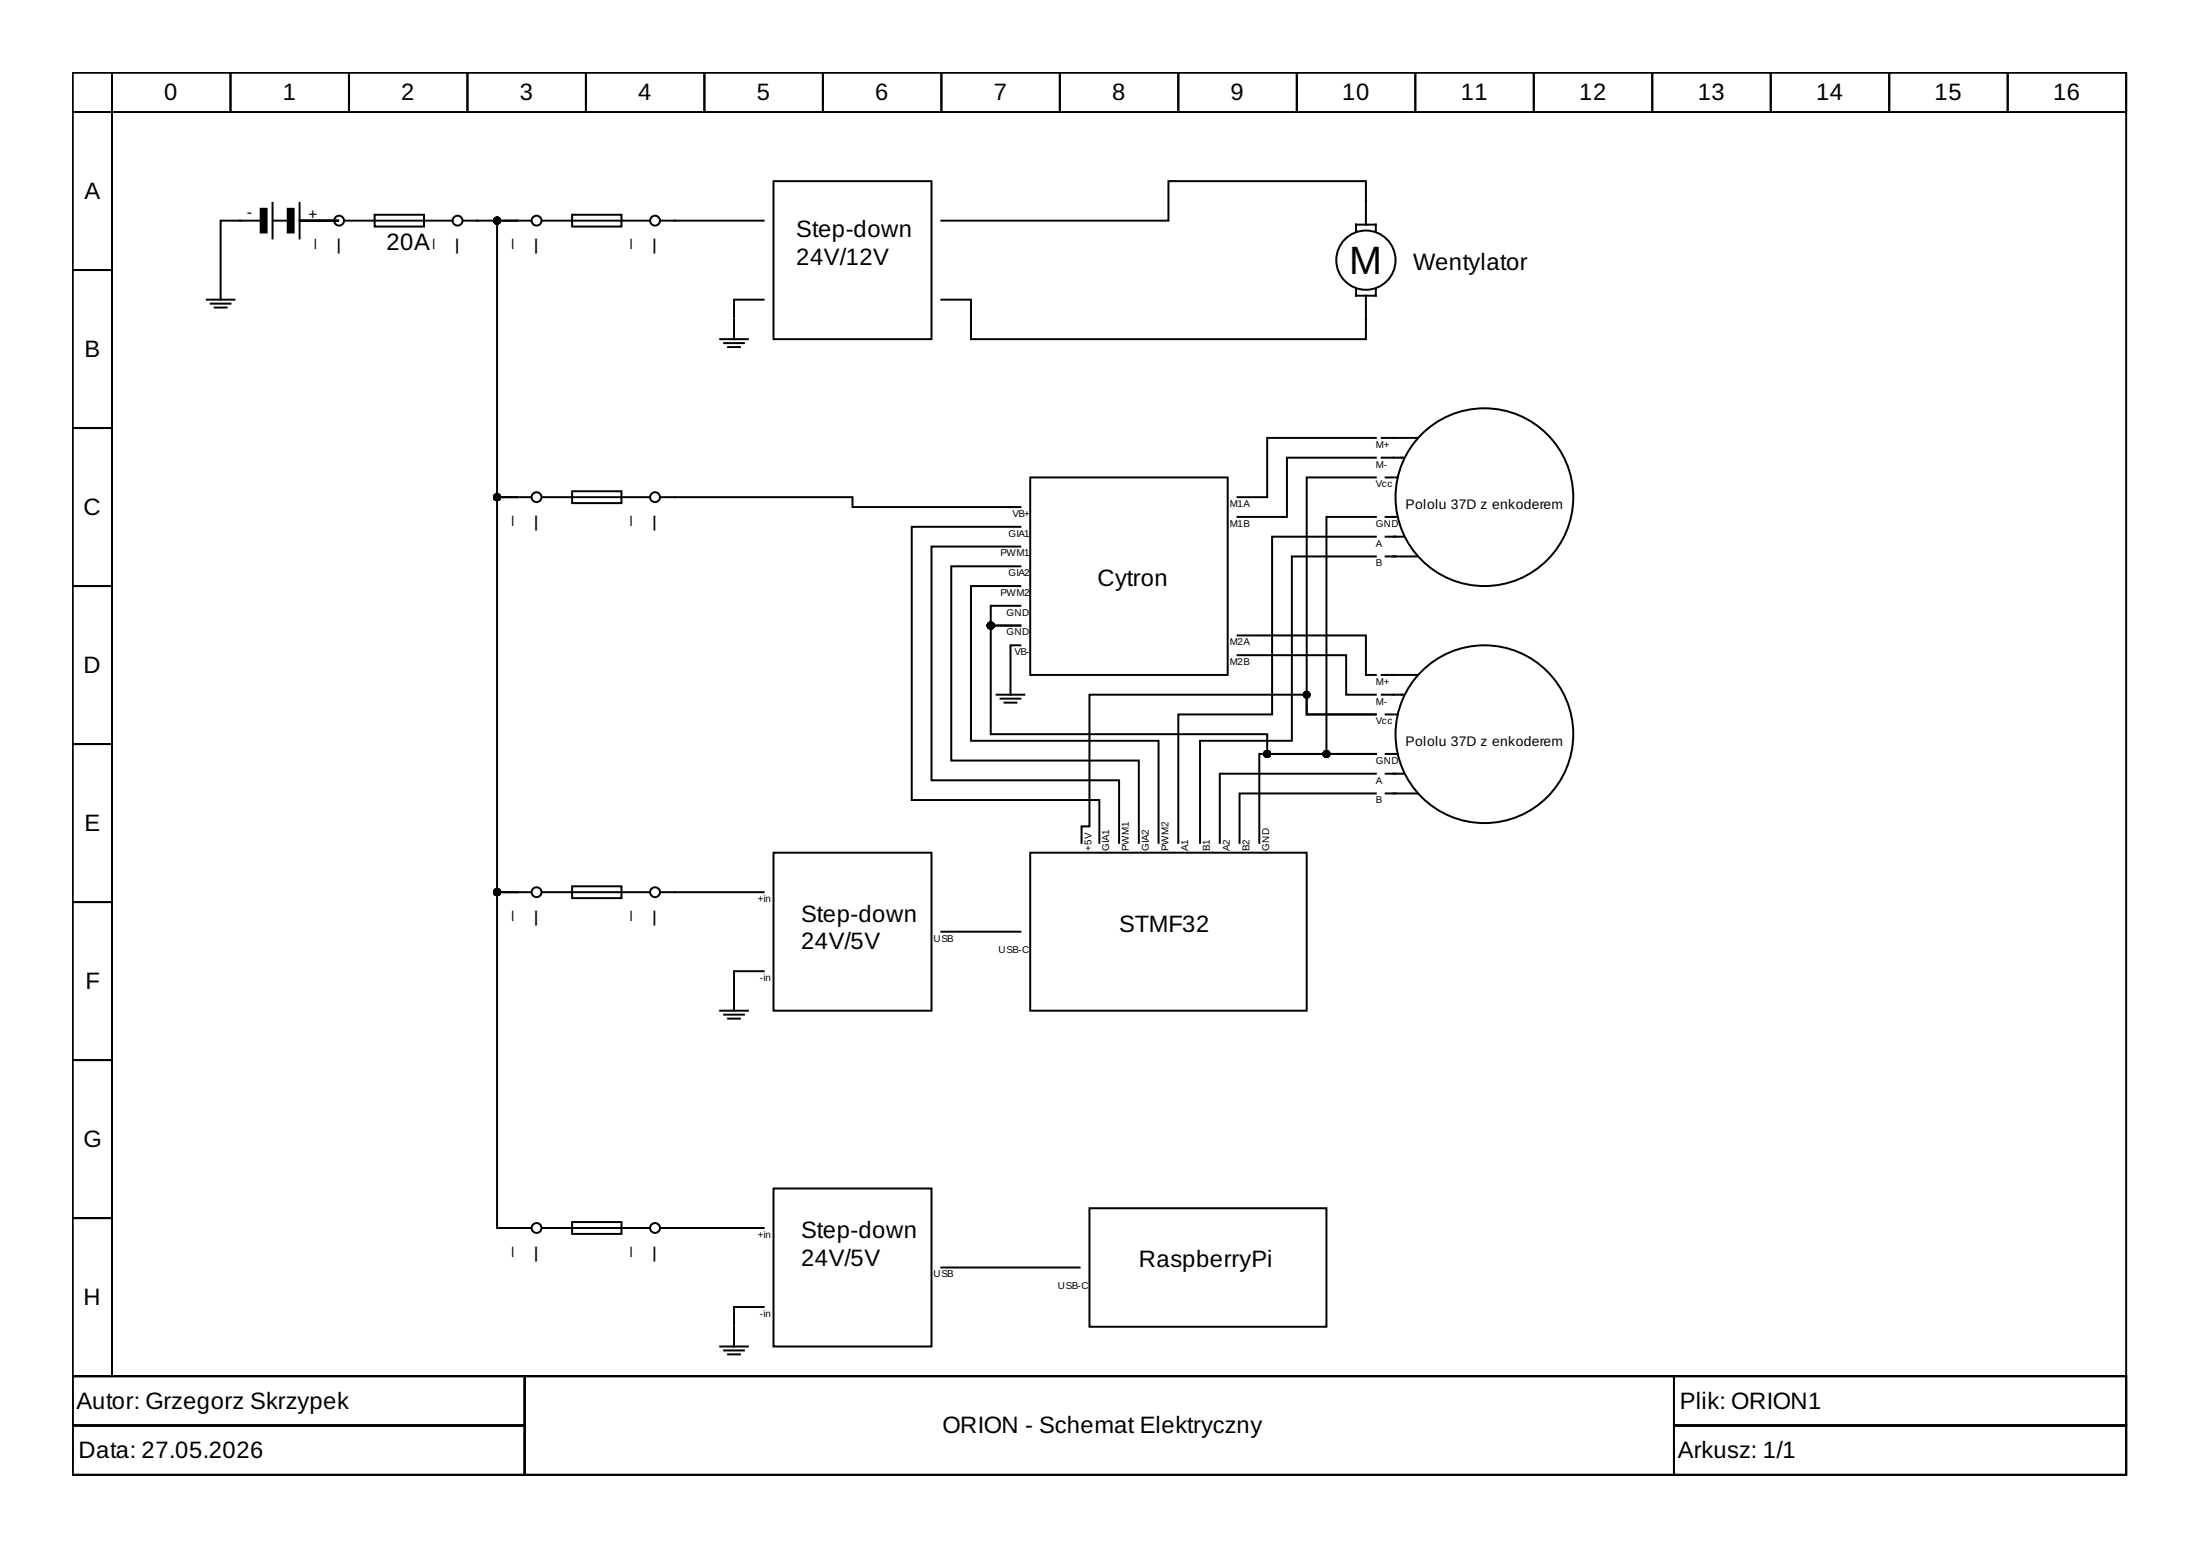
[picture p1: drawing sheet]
<svg xmlns="http://www.w3.org/2000/svg" width="297mm" height="210mm" viewBox="0 0 297 210" stroke-linecap="round" stroke-linejoin="round" font-family="sans-serif">
<g fill="none" stroke="#000" stroke-width=".27">
<path d="M9.8 9.8h277.3v176h-277.3zM9.8 9.8h5.3v5.3h-5.3zM9.8 15.1h5.3v21.4h-5.3zM15.1 9.8h16v5.3h-16zM31.1 9.8h16v5.3h-16zM47.1 9.8h16v5.3h-16zM63.1 9.8h16v5.3h-16zM79.1 9.8h16v5.3h-16zM95.1 9.8h16v5.3h-16zM111.1 9.8h16v5.3h-16zM127.1 9.8h16v5.3h-16zM143.1 9.8h16v5.3h-16z"/>
<path d="M159.1 9.8h16v5.3h-16zM175.1 9.8h16v5.3h-16zM191.1 9.8h16v5.3h-16zM207.1 9.8h16v5.3h-16zM223.1 9.8h16v5.3h-16zM239.1 9.8h16v5.3h-16zM255.1 9.8h16v5.3h-16zM271.1 9.8h16v5.3h-16zM9.8 36.5h5.3v21.3h-5.3zM29.8 37.8v2.7M35.1 29.8h-5.3v7.7M36.8 27.4v4.8"/>
<path d="M37 29.8h2.1M40.5 29.8h4.5M40.5 27.4v4.8M40.5 29.8h5.3zM46.6 29.8h14.4M50.6 29h6.6v1.6h-6.6zM62.6 29.8h7.2M69.8 29.8h1.8M69.8 29.8h-2.7v37.3h2.7M73.2 29.8h14.4M77.2 29h6.7v1.6h-6.7zM89.2 29.8h13.9"/>
<path d="M104.4 24.5h21.4v21.3h-21.4zM127.1 29.8h30.7v-5.3h26.6v5.8M183.1 31.3v-1h2.7v1M183.1 39v.9h2.7v-.9M184.4 39.9v5.9h-53.3v-5.3h-4M9.8 57.8h5.3v21.3h-5.3zM27.9 40.5h3.8M28.5 41h2.6M29 41.5h1.6M97.2 45.8h3.8M97.8 46.3h2.6M98.3 46.8h1.6"/>
<path d="M99.1 43.1v2.7M103.1 40.5h-4v2.4M185.8 59.1h-14.7v8h-4M186.6 59.1h4.8M9.8 79.1h5.3v21.3h-5.3zM69.8 67.1h1.8M69.8 67.1h-2.7v53.3h2.7M73.2 67.1h14.4M77.2 66.3h6.7v1.6h-6.7zM89.2 67.1h25.9v1.3h22.7M137.8 71.1h-14.7v36.9h25.3v5.8M137.8 79.1h-6.7v20.9h25.3v13.8"/>
<path d="M137.8 73.8h-12v31.5h25.3v8.5M137.8 76.4h-9.4v26.3h25.4v11.1M139.1 64.4h26.7v26.7h-26.7zM185.8 75.1h-11.4v24.9h-12.4v13.8M185.8 72.4h-14v24h-12.7v17.4M185.8 64.4h-9.4v32h9.4h-9.4v-2.6h-29.3v17.7h-1.1v2.3M185.8 69.8h-6.7v32h6.7M185.8 61.8h-12v8h-6.7M186.6 61.8h2.9M187.1 69.8h1.6M187.1 72.4h2.4M187.1 75.1h4.3"/>
<path d="M187.1 64.4h1.1M188.4 64.4h.3M134.6 93.8h3.7M135.1 94.3h2.7M135.6 94.8h1.6M136.4 91.1v2.7M137.8 87.1h-1.4v3.7M137.8 81.8h-4v2.6h4h-4v14.7h37.3v2.7h14.7M167.1 85.8h17.3v5.3h1.4M167.1 88.4h14.7v5.4h4M186.6 93.8h2.9M186.6 91.1h4.8"/>
<path d="M187.1 96.4h1.1M188.4 96.4h.3M9.8 100.4h5.3v21.4h-5.3zM77.2 119.6h6.7v1.6h-6.7zM104.4 115.1h21.4v21.3h-21.4zM139.1 115.1h37.3v21.3h-37.3zM185.8 101.8h-15.8v12M185.8 104.4h-21.1v9.4M185.8 107.1h-18.4v6.7M187.1 101.8h1.6M187.1 104.4h2.4M187.1 107.1h4.3"/>
<path d="M9.8 121.8h5.3v21.3h-5.3zM69.8 120.4h1.8M69.8 120.4h-2.7v45.4h4.5M73.2 120.4h14.4M89.2 120.4h13.9M97.2 136.4h3.8M97.8 137h2.6M98.3 137.5h1.6M99.1 133.8v2.6M103.1 131.1h-4v2.4M127.1 125.8h10.7M9.8 143.1h5.3v21.3h-5.3z"/>
<path d="M9.8 164.4h5.3v21.4h-5.3zM73.2 165.8h14.4M77.2 165h6.7v1.6h-6.7zM89.2 165.8h13.9M99.1 179.1v2.7M103.1 176.4h-4v2.4M104.4 160.4h21.4v21.4h-21.4zM127.1 171.1h18.7M147.1 163.1h32v16h-32zM9.8 185.8h277.3v13.3h-277.3zM9.8 185.8h61v6.6h-61zM9.8 192.4h61v6.7h-61z"/>
<path d="M70.8 185.8h155.2v13.3h-155.2zM97.2 181.8h3.8M97.8 182.3h2.6M98.3 182.8h1.6M226 185.8h61.1v6.6h-61.1zM226 192.4h61.1v6.7h-61.1z"/>
<circle cx="45.8" cy="29.8" r=".67"/>
<circle cx="61.8" cy="29.8" r=".67"/>
<circle cx="72.4" cy="29.8" r=".67"/>
<circle cx="88.4" cy="29.8" r=".67"/>
<circle cx="184.4" cy="35.1" r="4"/>
<circle cx="72.4" cy="67.1" r=".67"/>
<circle cx="88.4" cy="67.1" r=".67"/>
<circle cx="200.4" cy="67.1" r="12"/>
<circle cx="200.4" cy="99.1" r="12"/>
<circle cx="72.4" cy="120.4" r=".67"/>
<circle cx="88.4" cy="120.4" r=".67"/>
<circle cx="72.4" cy="165.8" r=".67"/>
<circle cx="88.4" cy="165.8" r=".67"/>
</g>
<g fill="#000" stroke="#000" stroke-width=".27">
<path d="M35.2 28.2h.8v3.2h-.8z" fill-rule="evenodd"/>
<path d="M38.9 28.2h.8v3.2h-.8z" fill-rule="evenodd"/>
<circle cx="67.1" cy="29.8" r=".4"/>
<circle cx="67.1" cy="67.1" r=".4"/>
<circle cx="133.8" cy="84.4" r=".4"/>
<circle cx="176.4" cy="93.8" r=".4"/>
<circle cx="171.1" cy="101.8" r=".4"/>
<circle cx="179.1" cy="101.8" r=".4"/>
<circle cx="67.1" cy="120.4" r=".4"/>
</g>
<text font-size="5.3" x="182.2" y="37">M</text>
<g font-size="3.5">
<text x="46.3" y="32.3" transform="rotate(90 46.3 32.3)">_</text>
<text x="62.3" y="32.3" transform="rotate(90 62.3 32.3)">_</text>
<text x="73" y="32.3" transform="rotate(90 73 32.3)">_</text>
<text x="89" y="32.3" transform="rotate(90 89 32.3)">_</text>
<text x="73" y="69.6" transform="rotate(90 73 69.6)">_</text>
<text x="89" y="69.6" transform="rotate(90 89 69.6)">_</text>
<text x="73" y="123" transform="rotate(90 73 123)">_</text>
<text x="89" y="123" transform="rotate(90 89 123)">_</text>
<text x="73" y="168.3" transform="rotate(90 73 168.3)">_</text>
<text x="89" y="168.3" transform="rotate(90 89 168.3)">_</text>
</g>
<g font-size="3.2">
<text x="22.2" y="13.5">0</text>
<text x="38.2" y="13.5">1</text>
<text x="54.2" y="13.5">2</text>
<text x="70.2" y="13.5">3</text>
<text x="86.2" y="13.5">4</text>
<text x="102.2" y="13.5">5</text>
<text x="118.2" y="13.5">6</text>
<text x="134.2" y="13.5">7</text>
<text x="150.2" y="13.5">8</text>
<text x="166.2" y="13.5">9</text>
<text x="181.2" y="13.5">10</text>
<text x="197.2" y="13.5">11</text>
<text x="213.2" y="13.5">12</text>
<text x="229.2" y="13.5">13</text>
<text x="245.2" y="13.5">14</text>
<text x="261.2" y="13.5">15</text>
<text x="277.2" y="13.5">16</text>
<text x="11.4" y="26.9">A</text>
<text x="52.2" y="33.8">20A</text>
<text x="107.5" y="32.1">Step-down</text>
<text x="107.5" y="35.8">24V/12V</text>
<text x="190.8" y="36.5">Wentylator</text>
<text x="11.4" y="48.2">B</text>
<text x="11.3" y="69.5">C</text>
<text x="148.2" y="79.1">Cytron</text>
<text x="11.3" y="90.8">D</text>
<text x="11.4" y="112.2">E</text>
<text x="108.2" y="124.4">Step-down</text>
<text x="151.1" y="125.8">STMF32</text>
<text x="108.2" y="128.2">24V/5V</text>
<text x="11.5" y="133.5">F</text>
<text x="11.3" y="154.8">G</text>
<text x="108.2" y="167.1">Step-down</text>
<text x="108.2" y="170.8">24V/5V</text>
<text x="153.8" y="171.1">RaspberryPi</text>
<text x="11.3" y="176.2">H</text>
<text x="10.3" y="190.2">Autor: Grzegorz Skrzypek</text>
<text x="226.8" y="190.2">Plik: ORION1</text>
<text x="10.6" y="196.8">Data: 27.05.2026</text>
<text x="127.2" y="193.5">ORION - Schemat Elektryczny</text>
<text x="226.5" y="196.8">Arkusz: 1/1</text>
</g>
<g font-size="2.4">
<text x="43" y="32.3" transform="rotate(90 43 32.3)">_</text>
<text x="59" y="32.3" transform="rotate(90 59 32.3)">_</text>
<text x="69.6" y="32.3" transform="rotate(90 69.6 32.3)">_</text>
<text x="85.6" y="32.3" transform="rotate(90 85.6 32.3)">_</text>
<text x="69.6" y="69.6" transform="rotate(90 69.6 69.6)">_</text>
<text x="85.6" y="69.6" transform="rotate(90 85.6 69.6)">_</text>
<text x="69.6" y="123" transform="rotate(90 69.6 123)">_</text>
<text x="85.6" y="123" transform="rotate(90 85.6 123)">_</text>
<text x="69.6" y="168.3" transform="rotate(90 69.6 168.3)">_</text>
<text x="85.6" y="168.3" transform="rotate(90 85.6 168.3)">_</text>
</g>
<g font-size="2.1">
<text x="34.1" y="28.3" transform="rotate(-180 34.1 28.3)">-</text>
<text x="42.9" y="28.3" transform="rotate(-180 42.9 28.3)">+</text>
</g>
<g font-size="1.9">
<text x="189.8" y="68.7">Pololu 37D z enkoderem</text>
<text x="189.8" y="100.7">Pololu 37D z enkoderem</text>
</g>
<g font-size="1.3">
<text x="185.8" y="65.8">Vcc</text>
<text x="185.8" y="63.1">M-</text>
<text x="185.8" y="60.4">M+</text>
<text x="136.7" y="69.8">VB+</text>
<text x="166" y="71.1">M1B</text>
<text x="166" y="68.4">M1A</text>
<text x="185.8" y="71.1">GND</text>
<text x="135.1" y="75.1">PWM1</text>
<text x="136.2" y="72.4">GIA1</text>
<text x="136.2" y="77.8">GIA2</text>
<text x="185.8" y="73.8">A</text>
<text x="185.8" y="76.4">B</text>
<text x="135.1" y="80.4">PWM2</text>
<text x="135.9" y="83.1">GND</text>
<text x="135.9" y="85.8">GND</text>
<text x="137" y="88.4">VB-</text>
<text x="166" y="89.8">M2B</text>
<text x="166" y="87.1">M2A</text>
<text x="185.8" y="95.1">M-</text>
<text x="185.8" y="92.4">M+</text>
<text x="185.8" y="97.8">Vcc</text>
<text x="185.8" y="105.8">A</text>
<text x="185.8" y="103.1">GND</text>
<text x="185.8" y="108.4">B</text>
<text x="147.4" y="114.8" transform="rotate(-90 147.4 114.8)">+5V</text>
<text x="149.8" y="114.8" transform="rotate(-90 149.8 114.8)">GIA1</text>
<text x="152.4" y="114.8" transform="rotate(-90 152.4 114.8)">PWM1</text>
<text x="155.1" y="114.8" transform="rotate(-90 155.1 114.8)">GIA2</text>
<text x="157.8" y="114.8" transform="rotate(-90 157.8 114.8)">PWM2</text>
<text x="160.4" y="114.8" transform="rotate(-90 160.4 114.8)">A1</text>
<text x="163.4" y="114.8" transform="rotate(-90 163.4 114.8)">B1</text>
<text x="166" y="114.8" transform="rotate(-90 166 114.8)">A2</text>
<text x="168.7" y="114.8" transform="rotate(-90 168.7 114.8)">B2</text>
<text x="171.4" y="114.8" transform="rotate(-90 171.4 114.8)">GND</text>
<text x="102.3" y="121.8">+in</text>
<text x="126" y="127.1">USB</text>
<text x="134.8" y="128.7">USB-C</text>
<text x="102.6" y="132.4">-in</text>
<text x="102.3" y="167.1">+in</text>
<text x="126" y="172.4">USB</text>
<text x="102.6" y="177.8">-in</text>
<text x="142.8" y="174">USB-C</text>
</g>
</svg>
